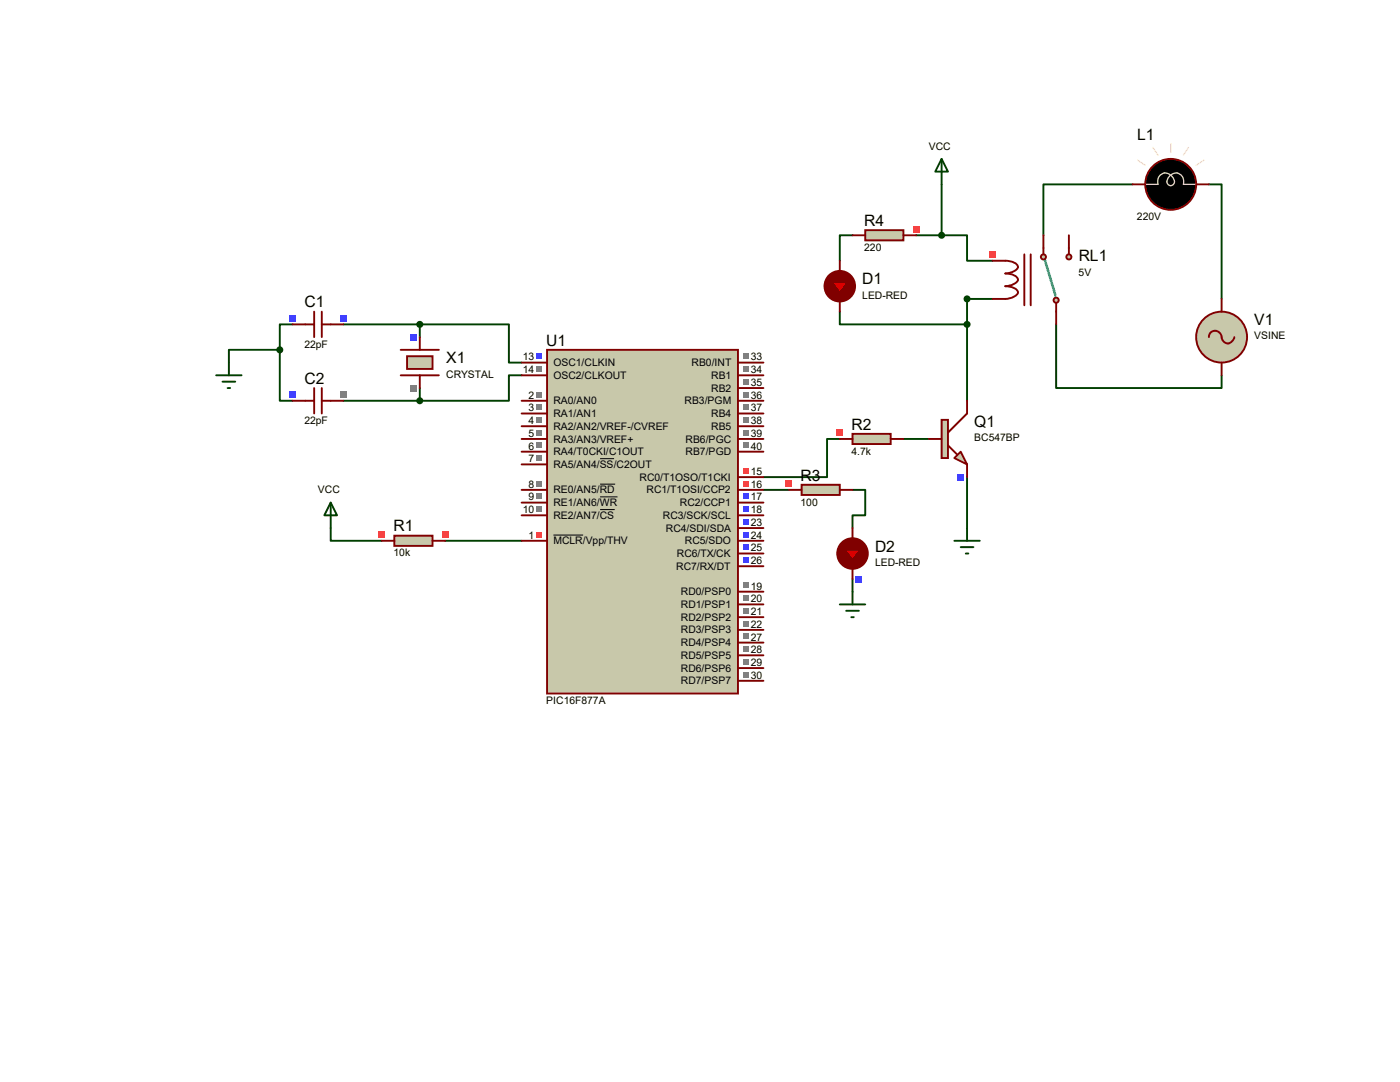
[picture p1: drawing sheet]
<svg xmlns="http://www.w3.org/2000/svg" width="279mm" height="216mm" viewBox="0 0 279 216" stroke-linecap="round" stroke-linejoin="round" font-family="sans-serif">
<g fill="none" stroke="#004000" stroke-width=".38">
<path d="M187.9 36.8v10.1M226 36.8h-17.8v10.1M241.3 36.8h2.5v22.8M170.1 46.9h-2.5v5.1M182.8 46.9h5.1M187.9 46.9h5.1v5.1h5.1M198.1 59.6h-5.1v20.4M55.8 69.8v10.2h2.6M55.8 69.8h-10.1v2.5M58.4 64.7h-2.6v5.1M68.5 64.7h15.3M68.5 80h15.3"/>
<path d="M83.8 64.7h17.8v7.6h2.5M83.8 64.7v2.6M83.8 77.4v2.6M104.1 74.9h-2.5v5.1h-17.8M167.6 62.2v2.5h25.4M210.8 64.7v12.7h33v-2.5M152.4 97.7h5M167.6 87.6h-2.5v7.6h-12.7M170.1 97.7h2.6v5.1h-2.6v2.6M180.3 87.6h5.1M193 95.2v10.2M66 105.4v2.5h10.2"/>
<path d="M88.9 107.9h15.2M170.1 115.5v2.6"/>
</g>
<path d="M109.2 69.8h38.1v68.6h-38.1z" fill="#c8c8aa" stroke="#800000" stroke-width=".38"/>
<g fill="none" stroke="#800000" stroke-width=".38">
<path d="M104.1 80h5.1M104.1 72.3h5.1M104.1 74.9h5.1M147.3 80h5.1M147.3 72.3h5.1M147.3 74.9h5.1M147.3 77.4h5.1M104.1 82.5h5.1M104.1 85h5.1M104.1 90.1h5.1M104.1 92.7h5.1M104.1 97.7h5.1"/>
<path d="M104.1 87.6h5.1M147.3 82.5h5.1M147.3 85h5.1M147.3 90.1h5.1M147.3 97.7h5.1M147.3 87.6h5.1M147.3 95.2h5.1M104.1 100.3h5.1M104.1 102.8h5.1M104.1 107.9h5.1M147.3 100.3h5.1M147.3 102.8h5.1"/>
<path d="M147.3 118.1h5.1M147.3 113h5.1M147.3 110.4h5.1M147.3 107.9h5.1M147.3 105.4h5.1M147.3 120.6h5.1M147.3 135.8h5.1M147.3 133.3h5.1M147.3 130.8h5.1M147.3 128.2h5.1M147.3 125.7h5.1M147.3 123.1h5.1"/>
</g>
<path d="M119.8 91.5h2.8M119.8 96.6h3M119.8 99.1h3.4M110.4 106.8h6M119.8 101.7h2.9" fill="none" stroke="#000" stroke-width=".2"/>
<g fill="#808080">
<path d="M107 78.2h1.1v1h-1.1z"/>
<path d="M107 80.7h1.1v1.1h-1.1z"/>
<path d="M107 83.3h1.1v1h-1.1z"/>
<path d="M107 88.3h1.1v1.1h-1.1z"/>
<path d="M107 90.9h1.1v1h-1.1z"/>
<path d="M107 96h1.1v1h-1.1z"/>
<path d="M107 98.5h1.1v1.1h-1.1z"/>
<path d="M107 101h1.1v1.1h-1.1z"/>
</g>
<path d="M107 70.6h1.1v1h-1.1z" fill="#4040ff"/>
<path d="M107 73.1h1.1v1.1h-1.1z" fill="#808080"/>
<path d="M148.4 96h1.1v1h-1.1z" fill="#ff4040"/>
<g fill="#4040ff">
<path d="M148.4 98.5h1.1v1.1h-1.1z"/>
<path d="M148.4 101h1.1v1.1h-1.1z"/>
</g>
<g fill="#808080">
<path d="M148.4 116.3h1.1v1h-1.1z"/>
<path d="M148.4 118.8h1.1v1.1h-1.1z"/>
<path d="M148.4 88.3h1.1v1.1h-1.1z"/>
<path d="M148.4 85.8h1.1v1.1h-1.1z"/>
<path d="M148.4 83.3h1.1v1h-1.1z"/>
<path d="M148.4 80.7h1.1v1.1h-1.1z"/>
<path d="M148.4 78.2h1.1v1h-1.1z"/>
<path d="M148.4 75.6h1.1v1.1h-1.1z"/>
<path d="M148.4 73.1h1.1v1.1h-1.1z"/>
<path d="M148.4 70.6h1.1v1h-1.1z"/>
<path d="M148.4 134.1h1.1v1h-1.1z"/>
<path d="M148.4 131.5h1.1v1.1h-1.1z"/>
<path d="M148.4 129h1.1v1h-1.1z"/>
<path d="M148.4 126.4h1.1v1.1h-1.1z"/>
<path d="M148.4 123.9h1.1v1.1h-1.1z"/>
<path d="M148.4 121.4h1.1v1h-1.1z"/>
</g>
<g fill="#4040ff">
<path d="M148.4 111.2h1.1v1.1h-1.1z"/>
<path d="M148.4 108.7h1.1v1h-1.1z"/>
<path d="M148.4 106.1h1.1v1.1h-1.1z"/>
<path d="M148.4 103.6h1.1v1h-1.1z"/>
</g>
<path d="M107 85.8h1.1v1.1h-1.1z" fill="#808080"/>
<g fill="#ff4040">
<path d="M148.4 93.4h1.1v1.1h-1.1z"/>
<path d="M107 106.1h1.1v1.1h-1.1z"/>
</g>
<path d="M80 69.8h7.6M80 74.9h7.6" fill="none" stroke="#800000" stroke-width=".38"/>
<path d="M81.2 71.1h5.1v2.5h-5.1z" fill="#c8c8aa" stroke="#800000" stroke-width=".38"/>
<path d="M83.8 67.3v2.5M83.8 74.9v2.5" fill="none" stroke="#800000" stroke-width=".38"/>
<path d="M81.9 66.6h1.3v1.3h-1.3z" fill="#4040ff"/>
<path d="M81.9 76.8h1.3v1.3h-1.3z" fill="#808080"/>
<path d="M58.4 64.7h4.3M62.7 62.2v5.1M64.2 62.2v5.1M64.2 64.7h4.3" fill="none" stroke="#800000" stroke-width=".38"/>
<g fill="#4040ff">
<path d="M67.9 62.8h1.3v1.3h-1.3z"/>
<path d="M57.7 62.8h1.4v1.3h-1.4z"/>
</g>
<circle cx="83.8" cy="64.7" r=".51" fill="#004000" stroke="#004000" stroke-width=".38"/>
<path d="M58.4 80h4.3M62.7 77.4v5.1M64.2 77.4v5.1M64.2 80h4.3" fill="none" stroke="#800000" stroke-width=".38"/>
<path d="M67.9 78.1h1.3v1.3h-1.3z" fill="#808080"/>
<path d="M57.7 78.1h1.4v1.3h-1.4z" fill="#4040ff"/>
<g fill="#004000" stroke="#004000" stroke-width=".38">
<circle cx="83.8" cy="80" r=".51"/>
<circle cx="55.8" cy="69.8" r=".51"/>
</g>
<path d="M43.1 74.9h5.1M44.4 76.2h2.5M45.4 77.4h.5M45.7 72.3v2.6" fill="none" stroke="#004000" stroke-width=".38"/>
<path d="M78.7 106.9h7.6v2h-7.6z" fill="#c8c8aa" stroke="#800000" stroke-width=".38"/>
<path d="M76.2 107.9h2.5M86.3 107.9h2.6" fill="none" stroke="#800000" stroke-width=".38"/>
<g fill="#ff4040">
<path d="M75.5 106h1.3v1.3h-1.3z"/>
<path d="M88.2 106h1.3v1.3h-1.3z"/>
</g>
<path d="M66 100.3l1.3 2.5h-2.6zM66 100.3v5.1" fill="none" stroke="#004000" stroke-width=".38"/>
<path d="M200.6 52a2.31 2.31 0 0 1 2.6 1.3 2.69 2.69 0 0 1-2.6 1.3 2.31 2.31 0 0 1 2.6 1.2 2.69 2.69 0 0 1-2.6 1.3 2.31 2.31 0 0 1 2.6 1.3 2.69 2.69 0 0 1-2.6 1.2M204.4 50.8v10.1M205.7 50.8v10.1M208.2 49.5v1.3M213.3 49.5v1.3M210.8 60.4v1.8" fill="none" stroke="#800000" stroke-width=".38"/>
<path d="M208.5 51.8l2.3 7.6" fill="none" stroke="#00c0c0" stroke-width=".51"/>
<path d="M213.1 51.8l-2.1 7.3" fill="none" stroke="#fff" stroke-width=".51"/>
<g fill="#c8c8aa" stroke="#800000" stroke-width=".38">
<circle cx="210.8" cy="59.9" r=".51"/>
<circle cx="213.3" cy="51.3" r=".51"/>
<circle cx="208.2" cy="51.3" r=".51"/>
</g>
<path d="M198.1 52h2.5M198.1 59.6h2.5M208.2 46.9v2.6M213.3 46.9v2.6M210.8 62.2v2.5" fill="none" stroke="#800000" stroke-width=".38"/>
<path d="M197.4 50.1h1.4v1.3h-1.4z" fill="#ff4040"/>
<g fill="#c8c8aa" stroke="#800000" stroke-width=".38">
<path d="M190.5 91.4l1.2-1.3 1.3 2.6z"/>
<path d="M187.9 83.8h1.3v7.6h-1.3z"/>
</g>
<path d="M193 80v2.5l-3.8 3.8M185.4 87.6h2.5M189.2 88.9l1.8 1.7M193 92.7v2.5" fill="none" stroke="#800000" stroke-width=".38"/>
<path d="M191.1 94.6h1.3v1.3h-1.3z" fill="#4040ff"/>
<path d="M170.1 86.6h7.7v2h-7.7z" fill="#c8c8aa" stroke="#800000" stroke-width=".38"/>
<path d="M167.6 87.6h2.5M177.8 87.6h2.5" fill="none" stroke="#800000" stroke-width=".38"/>
<path d="M167 85.7h1.3v1.3h-1.3z" fill="#ff4040"/>
<path d="M187.9 31.7l1.3 2.5h-2.6zM187.9 31.7v5.1M190.5 107.9h5M191.7 109.2h2.6M192.7 110.4h.6M193 105.4v2.5" fill="none" stroke="#004000" stroke-width=".38"/>
<g fill="#004000" stroke="#004000" stroke-width=".38">
<circle cx="193" cy="59.6" r=".51"/>
<circle cx="187.9" cy="46.9" r=".51"/>
</g>
<circle cx="243.8" cy="67.3" r="5.1" fill="#c8c8aa" stroke="#800000" stroke-width=".38"/>
<path d="M226 36.8h2.6M238.7 36.8h2.6M243.8 59.6v2.6M241.3 67.3a1.32 1.32 0 0 1 1.4-1.3 1.32 1.32 0 0 1 1.2 1.6 1.26 1.26 0 0 0 1.3 .9 1.26 1.26 0 0 0 1.1-1.2M243.8 72.3v2.6M168.9 111.7h2.5M170.1 107.4v2.3M170.1 111.7v1.8" fill="none" stroke="#800000" stroke-width=".38"/>
<circle cx="233.6" cy="36.8" r="5.1" fill="#000" stroke="#800000" stroke-width=".38"/>
<path d="M227 32l1.6 1M228.6 36.8h2.5a1.65 1.65 0 0 1 .9-2.2 1.65 1.65 0 0 1 2.2 1 .83 .83 0 0 1 0 1.2 .83 .83 0 0 1-1.2 0 .83 .83 0 0 1 .1-1.2 1.66 1.66 0 0 1 2.1-1 1.66 1.66 0 0 1 1 2.2h2.5M230.1 29.4l1 1.5M233.6 28.7v1.7M237.2 29.4l-1 1.5M240.2 32l-1.5 1" fill="none" stroke="#ffecb0" stroke-width=".25"/>
<circle cx="170.1" cy="110.4" r="3" fill="#800000" stroke="#800000" stroke-width=".38"/>
<path d="M168.6 109.7h3.1l-1.6 2z" fill="#f00" stroke="#800000" stroke-width=".38"/>
<path d="M170.1 105.4v2.5M170.1 113v2.5" fill="none" stroke="#800000" stroke-width=".38"/>
<path d="M170.8 114.9h1.3v1.3h-1.3z" fill="#4040ff"/>
<path d="M160 96.7h7.6v2.1h-7.6z" fill="#c8c8aa" stroke="#800000" stroke-width=".38"/>
<path d="M157.4 97.7h2.6M167.6 97.7h2.5" fill="none" stroke="#800000" stroke-width=".38"/>
<path d="M156.8 95.8h1.3v1.4h-1.3z" fill="#ff4040"/>
<path d="M170.1 118.1v2.5M167.6 120.6h5.1M168.9 121.9h2.5M169.9 123.1h.5" fill="none" stroke="#004000" stroke-width=".38"/>
<circle cx="167.6" cy="57.1" r="3" fill="#800000" stroke="#800000" stroke-width=".38"/>
<path d="M166.3 58.4h2.6M167.6 54.1v2.2M167.6 58.4v1.8" fill="none" stroke="#800000" stroke-width=".38"/>
<path d="M166.1 56.3h3l-1.5 2.1z" fill="#f00" stroke="#800000" stroke-width=".38"/>
<path d="M167.6 52v2.6M167.6 59.6v2.6" fill="none" stroke="#800000" stroke-width=".38"/>
<path d="M172.7 45.9h7.6v2.1h-7.6z" fill="#c8c8aa" stroke="#800000" stroke-width=".38"/>
<path d="M170.1 46.9h2.6M180.3 46.9h2.5" fill="none" stroke="#800000" stroke-width=".38"/>
<path d="M182.2 45h1.3v1.4h-1.3z" fill="#ff4040"/>
<circle cx="193" cy="64.7" r=".51" fill="#004000" stroke="#004000" stroke-width=".38"/>
<g font-size="3.1">
<text x="226.9" y="27.9">L1</text>
<text x="172.5" y="45.1">R4</text>
<text x="215.3" y="52.2">RL1</text>
<text x="172.1" y="56.7">D1</text>
<text x="60.8" y="61.3">C1</text>
<text x="250.3" y="64.9">V1</text>
<text x="109" y="69">U1</text>
<text x="60.8" y="76.6">C2</text>
<text x="89.1" y="72.5">X1</text>
<text x="169.9" y="85.7">R2</text>
<text x="194.4" y="85.2">Q1</text>
<text x="159.8" y="95.9">R3</text>
<text x="78.5" y="106">R1</text>
<text x="174.6" y="110.1">D2</text>
</g>
<g font-size="2.1">
<text x="185.4" y="29.9">VCC</text>
<text x="226.9" y="44">220V</text>
<text x="172.5" y="50.1">220</text>
<text x="172.1" y="59.6">LED-RED</text>
<text x="215.3" y="55">5V</text>
<text x="60.7" y="69.4">22pF</text>
<text x="104.3" y="71.9">13</text>
<text x="149.8" y="71.9">33</text>
<text x="250.3" y="67.7">VSINE</text>
<text x="89.1" y="75.4">CRYSTAL</text>
<text x="104.3" y="74.5">14</text>
<text x="110.4" y="73.1">OSC1/CLKIN</text>
<text x="110.4" y="75.6">OSC2/CLKOUT</text>
<text x="138" y="73.1">RB0/INT</text>
<text x="141.9" y="75.6">RB1</text>
<text x="149.8" y="77">35</text>
<text x="149.8" y="74.5">34</text>
<text x="105.5" y="79.5">2</text>
<text x="105.5" y="82.1">3</text>
<text x="110.4" y="80.7">RA0/AN0</text>
<text x="110.4" y="83.2">RA1/AN1</text>
<text x="136.6" y="80.7">RB3/PGM</text>
<text x="141.9" y="83.2">RB4</text>
<text x="141.9" y="78.1">RB2</text>
<text x="149.8" y="82.1">37</text>
<text x="149.8" y="79.5">36</text>
<text x="60.7" y="84.6">22pF</text>
<text x="105.5" y="84.6">4</text>
<text x="105.5" y="89.7">6</text>
<text x="105.5" y="87.2">5</text>
<text x="110.4" y="85.8">RA2/AN2/VREF-/CVREF</text>
<text x="110.4" y="88.3">RA3/AN3/VREF+</text>
<text x="136.8" y="88.3">RB6/PGC</text>
<text x="141.9" y="85.8">RB5</text>
<text x="149.8" y="89.7">40</text>
<text x="149.8" y="87.2">39</text>
<text x="149.8" y="84.6">38</text>
<text x="194.4" y="88.1">BC547BP</text>
<text x="105.5" y="92.2">7</text>
<text x="110.4" y="90.8">RA4/T0CKI/C1OUT</text>
<text x="110.4" y="93.4">RA5/AN4/SS/C2OUT</text>
<text x="127.6" y="95.9">RC0/T1OSO/T1CKI</text>
<text x="136.8" y="90.8">RB7/PGD</text>
<text x="149.8" y="94.8">15</text>
<text x="169.9" y="90.7">4.7k</text>
<text x="63.5" y="98.5">VCC</text>
<text x="105.5" y="97.3">8</text>
<text x="105.5" y="99.9">9</text>
<text x="110.4" y="98.5">RE0/AN5/RD</text>
<text x="110.4" y="101">RE1/AN6/WR</text>
<text x="129" y="98.5">RC1/T1OSI/CCP2</text>
<text x="135.7" y="101">RC2/CCP1</text>
<text x="149.8" y="97.3">16</text>
<text x="149.8" y="99.9">17</text>
<text x="159.8" y="100.9">100</text>
<text x="104.3" y="102.4">10</text>
<text x="105.5" y="107.5">1</text>
<text x="110.4" y="103.5">RE2/AN7/CS</text>
<text x="132.3" y="103.5">RC3/SCK/SCL</text>
<text x="132.9" y="106.1">RC4/SDI/SDA</text>
<text x="149.8" y="102.4">18</text>
<text x="149.8" y="107.5">24</text>
<text x="149.8" y="104.9">23</text>
<text x="78.5" y="111">10k</text>
<text x="110.4" y="108.6">MCLR/Vpp/THV</text>
<text x="135" y="113.7">RC7/RX/DT</text>
<text x="135.1" y="111.2">RC6/TX/CK</text>
<text x="136.7" y="108.6">RC5/SDO</text>
<text x="149.8" y="112.6">26</text>
<text x="149.8" y="110">25</text>
<text x="174.6" y="112.9">LED-RED</text>
<text x="135.9" y="118.8">RD0/PSP0</text>
<text x="149.8" y="117.6">19</text>
<text x="135.9" y="121.3">RD1/PSP1</text>
<text x="135.9" y="123.9">RD2/PSP2</text>
<text x="149.8" y="120.2">20</text>
<text x="149.8" y="125.3">22</text>
<text x="149.8" y="122.7">21</text>
<text x="135.9" y="131.5">RD5/PSP5</text>
<text x="135.9" y="128.9">RD4/PSP4</text>
<text x="135.9" y="126.4">RD3/PSP3</text>
<text x="149.8" y="130.3">28</text>
<text x="149.8" y="127.8">27</text>
<text x="135.9" y="136.6">RD7/PSP7</text>
<text x="135.9" y="134">RD6/PSP6</text>
<text x="149.8" y="135.4">30</text>
<text x="149.8" y="132.9">29</text>
<text x="109" y="140.5">PIC16F877A</text>
</g>
</svg>
